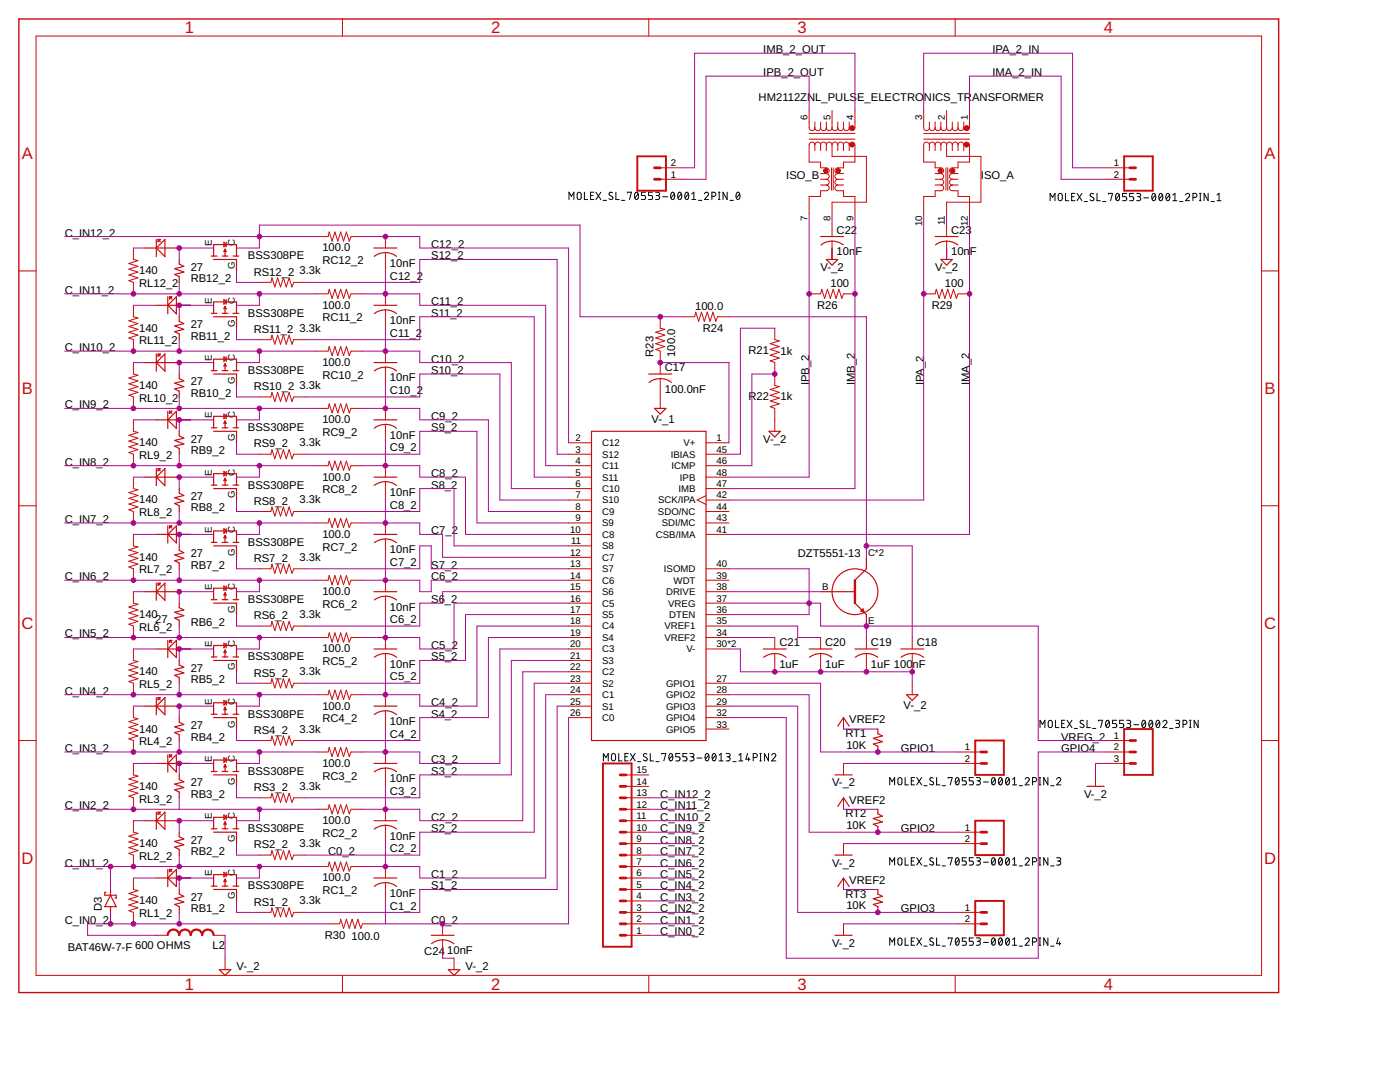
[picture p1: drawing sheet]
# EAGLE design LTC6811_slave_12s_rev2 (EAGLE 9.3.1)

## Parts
C1_2  10nF  C-USC0805  [C0805]
C2_2  10nF  C-USC0805  [C0805]
C3_2  10nF  C-USC0805  [C0805]
C4_2  10nF  C-USC0805  [C0805]
C5_2  10nF  C-USC0805  [C0805]
C6_2  10nF  C-USC0805  [C0805]
C7_2  10nF  C-USC0805  [C0805]
C8_2  10nF  C-USC0805  [C0805]
C9_2  10nF  C-USC0805  [C0805]
C10_2  10nF  C-USC0805  [C0805]
C11_2  10nF  C-USC0805  [C0805]
C12_2  10nF  C-USC0805  [C0805]
C17  100.0nF  C-USC0805  [C0805]
C18  100nF  C-USC0805  [C0805]
C19  1uF  C-USC0805  [C0805]
C20  1uF  C-USC0805  [C0805]
C21  1uF  C-USC0805  [C0805]
C22  10nF  C-USC0805  [C0805]
C23  10nF  C-USC0805  [C0805]
C24  10nF  C-USC0805  [C0805]
D3  BAT46W-7-F  [SOD123]
DZT5551-2  DZT5551-13  [SOT223-4]
L2  600 OHMS  0805_FERRITEBEAD_INDUCTOR  [0805_COMPONENT]
LED1_25  LED_0805  [0805_COMPONENT]
LED1_26  LED_0805  [0805_COMPONENT]
LED1_27  LED_0805  [0805_COMPONENT]
LED1_28  LED_0805  [0805_COMPONENT]
LED1_29  LED_0805  [0805_COMPONENT]
LED1_30  LED_0805  [0805_COMPONENT]
LED1_31  LED_0805  [0805_COMPONENT]
LED1_32  LED_0805  [0805_COMPONENT]
LED1_33  LED_0805  [0805_COMPONENT]
LED1_34  LED_0805  [0805_COMPONENT]
LED1_35  LED_0805  [0805_COMPONENT]
LED1_36  LED_0805  [0805_COMPONENT]
MOLEX_SL_70553-0001_2PIN_0  CONN_02  [1X02]
MOLEX_SL_70553-0001_2PIN_1  CONN_02  [1X02]
MOLEX_SL_70553-0001_2PIN_2  CONN_02  [1X02]
MOLEX_SL_70553-0001_2PIN_3  CONN_02  [1X02]
MOLEX_SL_70553-0001_2PIN_4  CONN_02  [1X02]
MOLEX_SL_70553-0002_3PIN  CONN_03  [1X03]
MOLEX_SL_70553-0013_14PIN2  CONN_15  [1X15]
R21  1k  R-US_R0805  [R0805]
R22  1k  R-US_R0805  [R0805]
R23  100.0  R-US_R0805  [R0805]
R24  100.0  R-US_R0805  [R0805]
R26  100  R-US_R0805  [R0805]
R29  100  R-US_R0805  [R0805]
R30  100.0  R-US_R0805  [R0805]
RB1_2  27  2817_RESISTOR  [2817_COMPONENT]
RB2_2  27  2817_RESISTOR  [2817_COMPONENT]
RB3_2  27  2817_RESISTOR  [2817_COMPONENT]
RB4_2  27  2817_RESISTOR  [2817_COMPONENT]
RB5_2  27  2817_RESISTOR  [2817_COMPONENT]
RB6_2  27  2817_RESISTOR  [2817_COMPONENT]
RB7_2  27  2817_RESISTOR  [2817_COMPONENT]
RB8_2  27  2817_RESISTOR  [2817_COMPONENT]
RB9_2  27  2817_RESISTOR  [2817_COMPONENT]
RB10_2  27  2817_RESISTOR  [2817_COMPONENT]
RB11_2  27  2817_RESISTOR  [2817_COMPONENT]
RB12_2  27  2817_RESISTOR  [2817_COMPONENT]
RC1_2  100.0  R-US_R0805  [R0805]
RC2_2  100.0  R-US_R0805  [R0805]
RC3_2  100.0  R-US_R0805  [R0805]
RC4_2  100.0  R-US_R0805  [R0805]
RC5_2  100.0  R-US_R0805  [R0805]
RC6_2  100.0  R-US_R0805  [R0805]
RC7_2  100.0  R-US_R0805  [R0805]
RC8_2  100.0  R-US_R0805  [R0805]
RC9_2  100.0  R-US_R0805  [R0805]
RC10_2  100.0  R-US_R0805  [R0805]
RC11_2  100.0  R-US_R0805  [R0805]
RC12_2  100.0  R-US_R0805  [R0805]
RL1_2  140  R-US_R0805  [R0805]
RL2_2  140  R-US_R0805  [R0805]
RL3_2  140  R-US_R0805  [R0805]
RL4_2  140  R-US_R0805  [R0805]
RL5_2  140  R-US_R0805  [R0805]
RL6_2  140  R-US_R0805  [R0805]
RL7_2  140  R-US_R0805  [R0805]
RL8_2  140  R-US_R0805  [R0805]
RL9_2  140  R-US_R0805  [R0805]
RL10_2  140  R-US_R0805  [R0805]
RL11_2  140  R-US_R0805  [R0805]
RL12_2  140  R-US_R0805  [R0805]
RS1_2  3.3k  R-US_R0805  [R0805]
RS2_2  3.3k  R-US_R0805  [R0805]
RS3_2  3.3k  R-US_R0805  [R0805]
RS4_2  3.3k  R-US_R0805  [R0805]
RS5_2  3.3k  R-US_R0805  [R0805]
RS6_2  3.3k  R-US_R0805  [R0805]
RS7_2  3.3k  R-US_R0805  [R0805]
RS8_2  3.3k  R-US_R0805  [R0805]
RS9_2  3.3k  R-US_R0805  [R0805]
RS10_2  3.3k  R-US_R0805  [R0805]
RS11_2  3.3k  R-US_R0805  [R0805]
RS12_2  3.3k  R-US_R0805  [R0805]
RT1  10K  0805_RESISTOR  [0805_RESISTOR]
RT2  10K  0805_RESISTOR  [0805_RESISTOR]
RT3  10K  0805_RESISTOR  [0805_RESISTOR]
T1_25  BSS308PEH6327  [SOT23]
T1_26  BSS308PEH6327  [SOT23]
T1_27  BSS308PEH6327  [SOT23]
T1_28  BSS308PEH6327  [SOT23]
T1_29  BSS308PEH6327  [SOT23]
T1_30  BSS308PEH6327  [SOT23]
T1_31  BSS308PEH6327  [SOT23]
T1_32  BSS308PEH6327  [SOT23]
T1_33  BSS308PEH6327  [SOT23]
T1_34  BSS308PEH6327  [SOT23]
T1_35  BSS308PEH6327  [SOT23]
T1_36  BSS308PEH6327  [SOT23]
U3  LTC6811HG-2#PBF  [LTC6811-1]
U$3  HM2112ZNL_PULSE_ELECTRONICS_TRANSFORMER  [HM2112ZNL_12SMT]

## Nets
C0_2: C24.1 R30.1 U3.26(C0)
C1_2: C1_2.1 C2_2.2 RC1_2.1 U3.24(C1)
C2_2: C2_2.1 C3_2.2 RC2_2.1 U3.22(C2)
C3_2: C3_2.1 C4_2.2 RC3_2.1 U3.20(C3)
C4_2: C4_2.1 C5_2.2 RC4_2.1 U3.18(C4)
C5_2: C5_2.1 C6_2.2 RC5_2.1 U3.16(C5)
C6_2: C6_2.1 C7_2.2 RC6_2.1 U3.14(C6)
C7_2: C7_2.1 C8_2.2 RC7_2.1 U3.12(C7)
C8_2: C8_2.1 C9_2.2 RC8_2.1 U3.10(C8)
C9_2: C9_2.1 C10_2.2 RC9_2.1 U3.8(C9)
C10_2: C10_2.1 C11_2.2 RC10_2.1 U3.6(C10)
C11_2: C11_2.1 C12_2.2 RC11_2.1 U3.4(C11)
C12_2: C12_2.1 RC12_2.1 U3.2(C12)
C_IN0_2: D3.A L2.1 MOLEX_SL_70553-0013_14PIN2.1 R30.2 RB1_2.2 RL1_2.1
C_IN1_2: D3.C MOLEX_SL_70553-0013_14PIN2.2 RB2_2.2 RC1_2.2 RL2_2.1 T1_25.C
C_IN2_2: MOLEX_SL_70553-0013_14PIN2.3 RB3_2.2 RC2_2.2 RL3_2.1 T1_26.C
C_IN3_2: MOLEX_SL_70553-0013_14PIN2.4 RB4_2.2 RC3_2.2 RL4_2.1 T1_27.C
C_IN4_2: MOLEX_SL_70553-0013_14PIN2.5 RB5_2.2 RC4_2.2 RL5_2.1 T1_28.C
C_IN5_2: MOLEX_SL_70553-0013_14PIN2.6 RB6_2.2 RC5_2.2 RL6_2.1 T1_29.C
C_IN6_2: MOLEX_SL_70553-0013_14PIN2.7 RB7_2.2 RC6_2.2 RL7_2.1 T1_30.C
C_IN7_2: MOLEX_SL_70553-0013_14PIN2.8 RB8_2.2 RC7_2.2 RL8_2.1 T1_31.C
C_IN8_2: MOLEX_SL_70553-0013_14PIN2.9 RB9_2.2 RC8_2.2 RL9_2.1 T1_32.C
C_IN9_2: MOLEX_SL_70553-0013_14PIN2.10 RB10_2.2 RC9_2.2 RL10_2.1 T1_33.C
C_IN10_2: MOLEX_SL_70553-0013_14PIN2.11 RB11_2.2 RC10_2.2 RL11_2.1 T1_34.C
C_IN11_2: MOLEX_SL_70553-0013_14PIN2.12 RB12_2.2 RC11_2.2 RL12_2.1 T1_35.C
C_IN12_2: MOLEX_SL_70553-0013_14PIN2.13 R23.2 R24.2 RC12_2.2 T1_36.C
DRIVE_2: DZT5551-2.B U3.38(DRIVE)
GPIO1: MOLEX_SL_70553-0001_2PIN_2.1 RT1.P$2 U3.27(GPIO1)
GPIO2: MOLEX_SL_70553-0001_2PIN_3.1 RT2.P$2 U3.28(GPIO2)
GPIO3: MOLEX_SL_70553-0001_2PIN_4.1 RT3.P$2 U3.29(GPIO3)
GPIO4: MOLEX_SL_70553-0002_3PIN.2 U3.32(GPIO4)
IBIAS_2: R21.2 U3.45(IBIAS)
ICMP_2: R21.1 R22.2 U3.46(ICMP)
IMA_2: R29.1 U3.41(CSB/IMA) U$3.12
IMA_2_IN: MOLEX_SL_70553-0001_2PIN_1.2 U$3.1
IMB_2: R26.1 U3.47(IMB) U$3.9
IMB_2_OUT: MOLEX_SL_70553-0001_2PIN_0.2 U$3.4
IPA_2: R29.2 U3.42(SCK/IPA) U$3.10
IPA_2_IN: MOLEX_SL_70553-0001_2PIN_1.1 U$3.3
IPB_2: R26.2 U3.48(IPB) U$3.7
IPB_2_OUT: MOLEX_SL_70553-0001_2PIN_0.1 U$3.6
N$85: C17.1 R23.1 U3.1(V+)
N$86: C22.1 U$3.8
N$89: C23.1 U$3.11
N$90: LED1_25.2 RB1_2.1 T1_25.E
N$91: RS1_2.2 T1_25.G(B)
N$92: LED1_25.1 RL1_2.2
N$93: LED1_26.2 RB2_2.1 T1_26.E
N$94: RS2_2.2 T1_26.G(B)
N$95: LED1_26.1 RL2_2.2
N$96: C1_2.2
N$97: LED1_27.2 RB3_2.1 T1_27.E
N$98: RS3_2.2 T1_27.G(B)
N$99: LED1_27.1 RL3_2.2
N$100: LED1_28.2 RB4_2.1 T1_28.E
N$101: RS4_2.2 T1_28.G(B)
N$102: LED1_28.1 RL4_2.2
N$103: LED1_29.2 RB5_2.1 T1_29.E
N$104: RS5_2.2 T1_29.G(B)
N$105: LED1_29.1 RL5_2.2
N$106: LED1_30.2 RB6_2.1 T1_30.E
N$107: RS6_2.2 T1_30.G(B)
N$108: LED1_30.1 RL6_2.2
N$109: LED1_31.2 RB7_2.1 T1_31.E
N$110: RS7_2.2 T1_31.G(B)
N$111: LED1_31.1 RL7_2.2
N$112: LED1_32.2 RB8_2.1 T1_32.E
N$113: RS8_2.2 T1_32.G(B)
N$114: LED1_32.1 RL8_2.2
N$115: LED1_33.2 RB9_2.1 T1_33.E
N$116: RS9_2.2 T1_33.G(B)
N$117: LED1_33.1 RL9_2.2
N$118: LED1_34.2 RB10_2.1 T1_34.E
N$119: RS10_2.2 T1_34.G(B)
N$120: LED1_34.1 RL10_2.2
N$121: LED1_35.2 RB11_2.1 T1_35.E
N$122: RS11_2.2 T1_35.G(B)
N$123: LED1_35.1 RL11_2.2
N$124: LED1_36.2 RB12_2.1 T1_36.E
N$125: RS12_2.2 T1_36.G(B)
N$126: LED1_36.1 RL12_2.2
S1_2: RS1_2.1 U3.25(S1)
S2_2: RS2_2.1 U3.23(S2)
S3_2: RS3_2.1 U3.21(S3)
S4_2: RS4_2.1 U3.19(S4)
S5_2: RS5_2.1 U3.17(S5)
S6_2: RS6_2.1 U3.15(S6)
S7_2: RS7_2.1 U3.13(S7)
S8_2: RS8_2.1 U3.11(S8)
S9_2: RS9_2.1 U3.9(S9)
S10_2: RS10_2.1 U3.7(S10)
S11_2: RS11_2.1 U3.5(S11)
S12_2: RS12_2.1 U3.3(S12)
V-_2: C17.2 C18.2 C19.2 C20.2 C21.2 C22.2 C23.2 C24.2 L2.2 MOLEX_SL_70553-0001_2PIN_2.2 MOLEX_SL_70553-0001_2PIN_3.2 MOLEX_SL_70553-0001_2PIN_4.2 MOLEX_SL_70553-0002_3PIN.3 R22.1 U3.30(V-) U3.31(V-) ; supply symbol labelled V-_1, GND
VREF1_C4_2: C20.1 U3.35(VREF1)
VREF2_C5_2: C21.1 RT1.P$1 RT2.P$1 RT3.P$1 U3.34(VREF2) ; supply symbol labelled VREF2
VREG_2: C19.1 DZT5551-2.E MOLEX_SL_70553-0002_3PIN.1 U3.36(DTEN) U3.37(VREG) U3.40(ISOMD)
VREG_CAP_2: C18.1 DZT5551-2.C DZT5551-2.C@2(C) R24.1
Unconnected: MOLEX_SL_70553-0013_14PIN2.14 MOLEX_SL_70553-0013_14PIN2.15 U3.33(GPIO5) U3.39(WDT) U3.43(SDI/MC) U3.44(SDO/NC) U$3.2 U$3.5

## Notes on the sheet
- ISO_B | ISO_A
- DZT5551-13

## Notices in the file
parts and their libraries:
SparkFun-Connectors: Licensing: Creative Commons ShareAlike 4.0 International - https://creativecommons.org/licenses/by-sa/4.0
